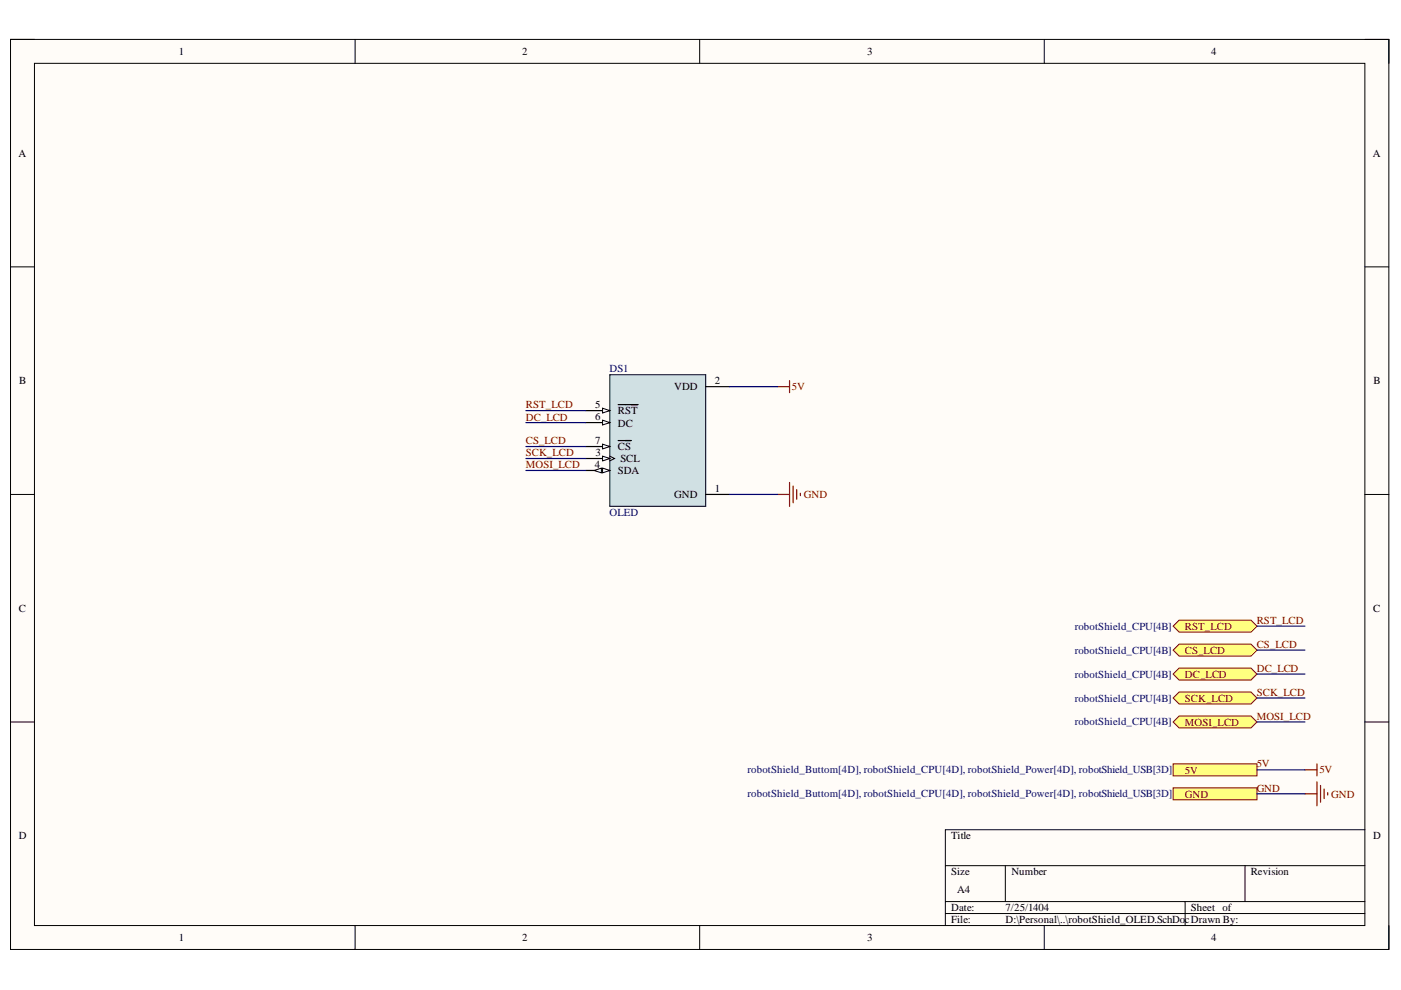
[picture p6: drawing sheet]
<svg xmlns="http://www.w3.org/2000/svg" width="297mm" height="210mm" viewBox="0 0 297 210" stroke-linecap="round" stroke-linejoin="round" font-family="sans-serif">
<path d="M2.2 8.4h292.3v192.9h-292.3z" fill-rule="evenodd" fill="#fffcf8"/>
<path d="M2.2 8.4h292.3v192.9h-292.3z" fill="none" stroke="#000" stroke-width=".21"/>
<path d="M7.3 13.4h282.1v182.8h-282.1z" fill-rule="evenodd" fill="#fffcf8"/>
<g fill="none" stroke="#000" stroke-width=".21">
<path d="M2.2 8.4h5.1M7.3 13.4h282.1v182.8h-282.1zM75.3 8.4v5M148.3 8.4v5M221.4 8.4v5M289.4 8.4h5.1v5M2.2 56.6h5.1M289.4 56.6h5.1M2.2 104.8h5.1M289.4 104.8h5.1M2.2 153.1h5.1M289.4 153.1h5.1"/>
<path d="M289.4 175.9h-89v20.3M75.3 196.2v5.1M148.3 196.2v5.1M200.4 183.5h89M200.4 191.2h89M200.4 193.7h89M213.1 183.5v7.7M221.4 196.2v5.1M251.3 191.2v5M264 183.5v7.7M294.5 196.2v5.1"/>
</g>
<path d="M129.3 79.4h20.3v28h-20.3z" fill-rule="evenodd" fill="#d0e0e3"/>
<path d="M129.3 79.4h20.3v28h-20.3z" fill="none" stroke="#0c343d" stroke-width=".25"/>
<path d="M124.2 87.1h5.1" fill="none" stroke="#000" stroke-width=".25"/>
<path d="M127.8 86.6l1.5 .5-1.5 .5z" fill="#f8fcff"/>
<path d="M127.8 86.6l1.5 .5-1.5 .5z" fill="none" stroke="#000" stroke-width=".21"/>
<path d="M124.2 89.6h5.1M131.1 85.8h4.2" fill="none" stroke="#000" stroke-width=".25"/>
<path d="M127.8 89.1l1.5 .5-1.5 .5z" fill="#f8fcff"/>
<path d="M127.8 89.1l1.5 .5-1.5 .5z" fill="none" stroke="#000" stroke-width=".21"/>
<path d="M124.2 94.7h5.1" fill="none" stroke="#000" stroke-width=".25"/>
<path d="M127.8 94.2l1.5 .5-1.5 .5z" fill="#f8fcff"/>
<path d="M127.8 94.2l1.5 .5-1.5 .5z" fill="none" stroke="#000" stroke-width=".21"/>
<path d="M124.2 97.2h5.1M131.1 93.4h2.8" fill="none" stroke="#000" stroke-width=".25"/>
<path d="M127.8 96.7l1.5 .5-1.5 .5z" fill="#f8fcff"/>
<path d="M127.8 96.7l1.5 .5-1.5 .5zM129.3 96.7l1 .5-1 .5" fill="none" stroke="#000" stroke-width=".21"/>
<path d="M124.2 99.8h5.1" fill="none" stroke="#000" stroke-width=".25"/>
<path d="M127.8 99.2l1.5 .6-1.5 .5z" fill="#f8fcff"/>
<path d="M127.8 99.2l1.5 .6-1.5 .5z" fill="none" stroke="#000" stroke-width=".21"/>
<path d="M126 99.8l1.5-.6v1.1z" fill="#f8fcff"/>
<path d="M126 99.8l1.5-.6v1.1z" fill="none" stroke="#000" stroke-width=".21"/>
<path d="M149.6 82h5.1M149.6 104.8h5.1" fill="none" stroke="#000" stroke-width=".25"/>
<path d="M248.7 167h17.8v2.6h-17.8z" fill-rule="evenodd" fill="#ffff80"/>
<path d="M248.7 167h17.8v2.6h-17.8z" fill="none" stroke="#800000" stroke-width=".21"/>
<path d="M248.7 162h17.8v2.5h-17.8z" fill-rule="evenodd" fill="#ffff80"/>
<path d="M248.7 162h17.8v2.5h-17.8z" fill="none" stroke="#800000" stroke-width=".21"/>
<path d="M276.7 168.3h2.5M276.7 163.2h2.5M279.2 162v2.5M279.2 165.8v5M280 166.5v3.6M280.7 167.3v2M281.5 168.1v.5" fill="none" stroke="#800000" stroke-width=".25"/>
<path d="M248.7 153.1l1.3-1.3h15.2l1.3 1.3-1.3 1.2h-15.2z" fill-rule="evenodd" fill="#ffff80"/>
<path d="M248.7 153.1l1.3-1.3h15.2l1.3 1.3-1.3 1.2h-15.2z" fill="none" stroke="#800000" stroke-width=".21"/>
<path d="M248.7 148l1.3-1.3h15.2l1.3 1.3-1.3 1.3h-15.2z" fill-rule="evenodd" fill="#ffff80"/>
<path d="M248.7 148l1.3-1.3h15.2l1.3 1.3-1.3 1.3h-15.2z" fill="none" stroke="#800000" stroke-width=".21"/>
<path d="M250 141.6h15.2l1.3 1.3-1.3 1.3h-15.2l-1.3-1.3z" fill-rule="evenodd" fill="#ffff80"/>
<path d="M250 141.6h15.2l1.3 1.3-1.3 1.3h-15.2l-1.3-1.3z" fill="none" stroke="#800000" stroke-width=".21"/>
<path d="M248.7 137.8l1.3-1.2h15.2l1.3 1.2-1.3 1.3h-15.2z" fill-rule="evenodd" fill="#ffff80"/>
<path d="M248.7 137.8l1.3-1.2h15.2l1.3 1.2-1.3 1.3h-15.2z" fill="none" stroke="#800000" stroke-width=".21"/>
<path d="M248.7 132.8l1.3-1.3h15.2l1.3 1.3-1.3 1.2h-15.2z" fill-rule="evenodd" fill="#ffff80"/>
<path d="M248.7 132.8l1.3-1.3h15.2l1.3 1.3-1.3 1.2h-15.2z" fill="none" stroke="#800000" stroke-width=".21"/>
<path d="M164.9 82h2.5M167.4 80.7v2.6M164.9 104.8h2.5M167.4 102.3v5.1M168.2 103.1v3.5M168.9 103.8v2M169.7 104.6v.5" fill="none" stroke="#800000" stroke-width=".25"/>
<g fill="none" stroke="#000080" stroke-width=".25">
<path d="M111.5 87.1h12.7M111.5 99.8h12.7M111.5 97.2h12.7M111.5 89.6h12.7M111.5 94.7h12.7M154.7 82h10.2M154.7 104.8h10.2M266.5 137.8h10.2M266.5 132.8h10.2M266.5 153.1h10.2M266.5 148h10.2M266.5 142.9h10.2"/>
<path d="M266.5 168.3h10.2M266.5 163.2h10.2"/>
</g>
<g font-size="2.3">
<text x="37.9" y="11.7">1</text>
<text x="110.7" y="11.7">2</text>
<text x="183.9" y="11.7">3</text>
<text x="256.8" y="11.7">4</text>
<text x="3.9" y="33.3">A</text>
<text x="291.1" y="33.3">A</text>
<text x="4.1" y="81.5">B</text>
<text x="142.9" y="82.7">VDD</text>
<text x="151.6" y="81.4">2</text>
<text x="291.2" y="81.5">B</text>
<text x="126.2" y="86.5">5</text>
<text x="126.2" y="89">6</text>
<text x="131" y="87.8">RST</text>
<text x="126.2" y="94.1">7</text>
<text x="131" y="90.4">DC</text>
<text x="131" y="95.5">CS</text>
<text x="126.1" y="99.2">4</text>
<text x="126.3" y="96.6">3</text>
<text x="131" y="100.6">SDA</text>
<text x="131.5" y="98">SCL</text>
<text x="142.9" y="105.6">GND</text>
<text x="151.6" y="104.3">1</text>
<text x="4" y="129.7">C</text>
<text x="291.1" y="129.7">C</text>
<text x="4" y="178">D</text>
<text x="201.7" y="178">Title</text>
<text x="291.1" y="178">D</text>
<text x="201.7" y="185.6">Size</text>
<text x="214.4" y="185.6">Number</text>
<text x="265.2" y="185.6">Revision</text>
<text x="202.9" y="189.4">A4</text>
<text x="201.7" y="193.2">Date:</text>
<text x="201.7" y="195.7">File:</text>
<text x="213.2" y="193.2">7/25/1404</text>
<text x="213.2" y="195.7">D:\Personal\..\robotShield_OLED.SchDocDrawn By:</text>
<text x="252.5" y="193.2">Sheet of</text>
<text x="37.9" y="199.5">1</text>
<text x="110.7" y="199.5">2</text>
<text x="183.9" y="199.5">3</text>
<text x="256.8" y="199.5">4</text>
</g>
<g font-size="2.3" fill="#000080">
<text x="129.2" y="78.9">DS1</text>
<text x="129.2" y="109.4">OLED</text>
<text x="227.9" y="133.5">robotShield_CPU[4B]</text>
<text x="227.9" y="143.7">robotShield_CPU[4B]</text>
<text x="227.9" y="138.6">robotShield_CPU[4B]</text>
<text x="227.9" y="148.7">robotShield_CPU[4B]</text>
<text x="227.9" y="153.8">robotShield_CPU[4B]</text>
<text x="158.5" y="164">robotShield_Buttom[4D], robotShield_CPU[4D], robotShield_Power[4D], robotShield_USB[3D]</text>
<text x="158.5" y="169">robotShield_Buttom[4D], robotShield_CPU[4D], robotShield_Power[4D], robotShield_USB[3D]</text>
</g>
<g font-size="2.3" fill="#800000">
<text x="167.9" y="82.7">5V</text>
<text x="111.5" y="86.5">RST_LCD</text>
<text x="111.5" y="89.2">DC_LCD</text>
<text x="111.5" y="94.2">CS_LCD</text>
<text x="111.5" y="96.8">SCK_LCD</text>
<text x="111.5" y="99.3">MOSI_LCD</text>
<text x="170.4" y="105.6">GND</text>
<text x="251.2" y="133.5">RST_LCD</text>
<text x="266.4" y="132.3">RST_LCD</text>
<text x="266.4" y="137.3">CS_LCD</text>
<text x="251.2" y="143.7">DC_LCD</text>
<text x="251.2" y="138.6">CS_LCD</text>
<text x="266.4" y="142.4">DC_LCD</text>
<text x="251.2" y="148.8">SCK_LCD</text>
<text x="266.4" y="147.5">SCK_LCD</text>
<text x="251.2" y="153.9">MOSI_LCD</text>
<text x="266.4" y="152.6">MOSI_LCD</text>
<text x="251.2" y="164">5V</text>
<text x="266.4" y="162.7">5V</text>
<text x="266.4" y="167.8">GND</text>
<text x="279.7" y="164">5V</text>
<text x="251.2" y="169.1">GND</text>
<text x="282.3" y="169.1">GND</text>
</g>
</svg>
